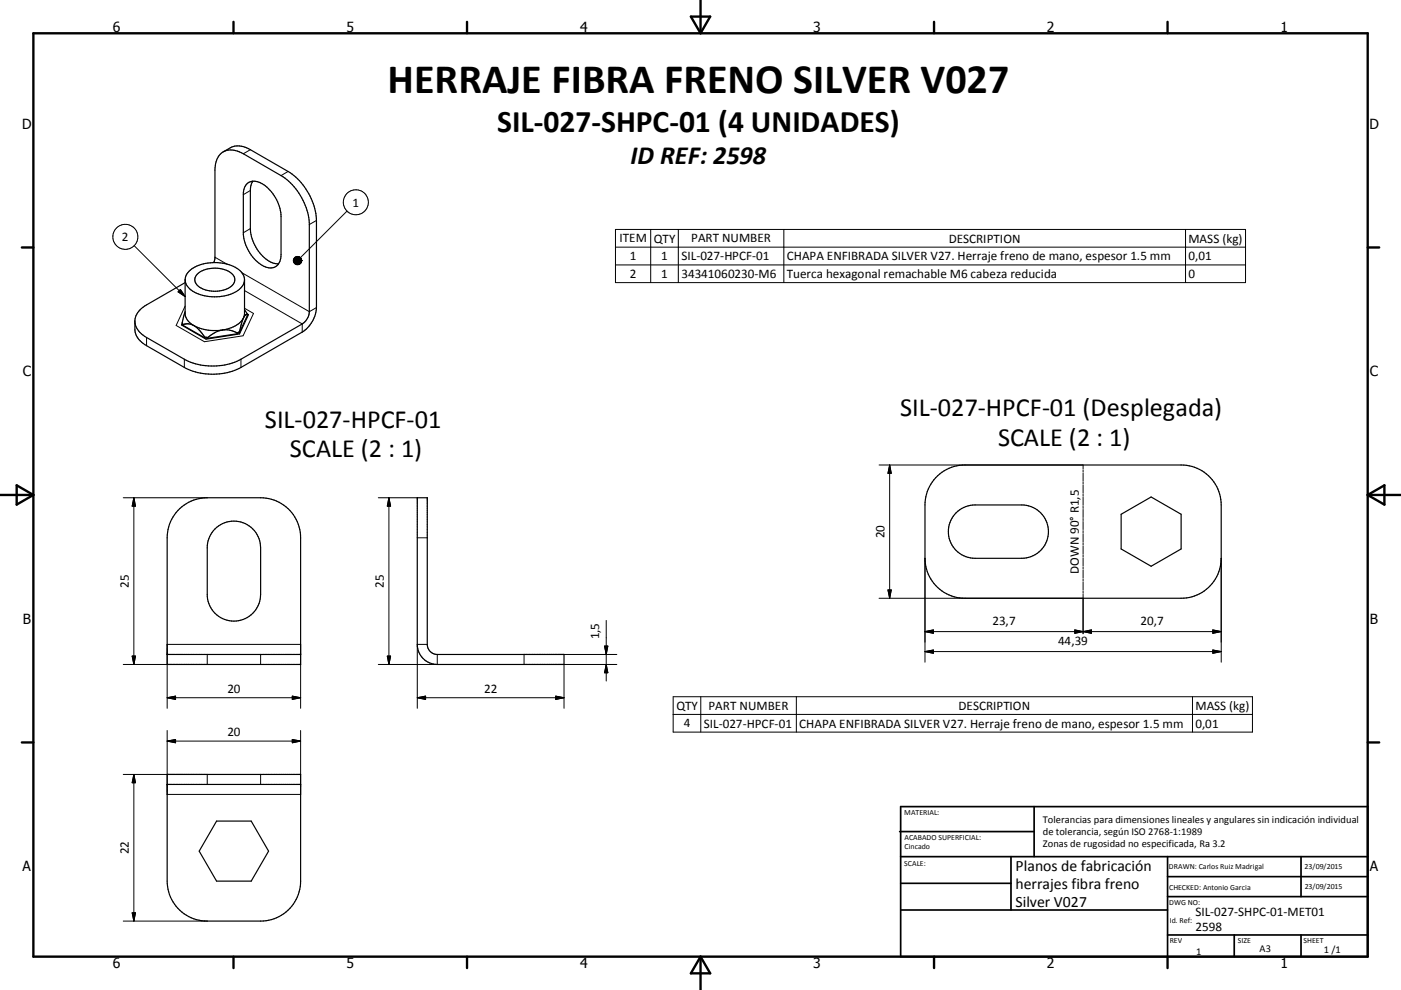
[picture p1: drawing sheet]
<svg xmlns="http://www.w3.org/2000/svg" width="420mm" height="297mm" viewBox="0 0 420 297" stroke-linecap="round" stroke-linejoin="round" font-family="sans-serif">
<g fill="none" stroke="#000" stroke-width=".36">
<path d="M66.9 45.5l2.2-1.2a6 6 0 0 1 6 .6l11.3 6.5a18.9 18.9 0 0 1 8.5 14.7v26.2a9.4 9.4 0 0 1-4.3 7.3l-18.4 10.6a18.7 18.7 0 0 1-16.9 0l-11.4-6.5a6.1 6.1 0 0 1-3.5-4.9v-2.7a6 6 0 0 1 3.5-4.6l11.6-6.7M75.8 54.4a3.3 3.3 0 0 0-2.8 3.4v12.6a11.8 11.8 0 0 0 7.1 9.8 2.98 2.98 0 0 0 3.4-1M75.8 54.4a8 8 0 0 1 6.4 4.4 11.9 11.9 0 0 1 2.1 6.1l-.1 12-.3 1.5-.4 .8M75.8 54.4l-.6 1.2-.1 1v12a11.8 11.8 0 0 0 7 10.4l1.4 .2M64.1 78.8l.3-1.3v-26.5a5.4 5.4 0 0 1 4.1-6 7.7 7.7 0 0 1 4.5 1.1l11.3 6.6a18.7 18.7 0 0 1 8.4 14.7v26.1a4.6 4.6 0 0 1-2.1 3.7l-18.4 10.6a18.7 18.7 0 0 1-16.9 0l-11.4-6.5a6.3 6.3 0 0 1-3.5-4.7M54.6 97.1l.3 .5M54.6 96.8l.3 .6M54.6 96.8v.3M54.9 97.4v.2M54.9 97.6l6.4 3.7M54.9 97.4l1.5-.3 1.7 .6M55.5 93.5l-.9 3.3"/>
<path d="M55.5 83.9v10.1a4.4 4.4 0 0 0 2.6 3.7M56.6 81.4a12.7 12.7 0 0 1 15.7 .1 3.5 3.5 0 0 1-.9 5.6 13.2 13.2 0 0 1-14.5-.4 3.4 3.4 0 0 1-.3-5.3zM58.1 97.7a13.8 13.8 0 0 0 8.6 1.3M58.1 97.7l1.7 1.4 1.5 2M59.1 82.3a8.5 8.5 0 0 1 10.7 .1 2.57 2.57 0 0 1-1.4 4.1 8.9 8.9 0 0 1-9.2-.9 2.22 2.22 0 0 1-.1-3.3zM66.7 99a7.3 7.3 0 0 1 4.4 .9M66.7 99l-2.1 .7-2.3 1.6M71.1 99.9v.2M71.8 99.7l-.7 .4M71.8 99.5v.2M71.8 99.5l-.7 .4M73 95.4a8.1 8.1 0 0 1-6.3 3.6"/>
<path d="M73 95.4l-1.2 4.1M73.3 92.9l.9 1.5M73.3 83.9v10.1l-.3 1.4M74.1 94.2l.4 .2-2.7 5.8-10 1.6-7.4-4.3 .2-.4M74.2 94.4l-2.4 5.3M74.2 94.4l-.6 .1-.6 .9M61.3 101.3l1 .2M61.3 101.1l1 .2M61.3 101.1v.2M62.3 101.3v.2M71.1 100.1l-8.8 1.4M53.3 153.1a12 12 0 0 1 8.8-3.8h16a12 12 0 0 1 12 12v38h-40v-38a11.9 11.9 0 0 1 3.2-8.2z"/>
<path d="M64.5 158.7a8 8 0 0 1 8.7-1.7 8 8 0 0 1 4.9 7.3v14a8 8 0 0 1-8 8 8 8 0 0 1-8-8v-14a8 8 0 0 1 2.4-5.6zM125.1 149.3h3v44a3 3 0 0 0 3 3h38v3h-38a6 6 0 0 1-6-6zM280.5 143.3a12 12 0 0 1 8.8-3.8h64.8a12 12 0 0 1 12 12v16a12 12 0 0 1-12 12h-64.8a12 12 0 0 1-12-12v-16a11.9 11.9 0 0 1 3.2-8.2zM286.7 153.8a8.2 8.2 0 0 1 5.6-2.3h14a8 8 0 0 1 8 8 8 8 0 0 1-8 8h-14a8 8 0 0 1-7.4-4.9 8 8 0 0 1 1.8-8.8zM336.1 154.3l9-5.2 9 5.2v10.4l-9 5.2-9-5.2zM50.1 196.3h40M50.1 232.3h40v32a12 12 0 0 1-12 12h-16a12 12 0 0 1-12-12zM50.1 235.3h40M64.9 246.3h10.4l5.2 9.1-5.2 8.9h-10.4l-5.2-8.9z"/>
</g>
<g fill="none" stroke="#000" stroke-width=".3">
<path d="M75.1 44.9l-2.1 1.2M75.1 57.2l-2.1 1.2M86.4 51.4l-2.1 1.3M40.2 73.7l15.3 15.3M64.4 77.2l3.6 2M75.1 68.6l-2.1 1.2M94.9 66.1l-2.2 1.3M104 63.3l-13.9 14M184.5 68.8h188.9v16h-188.9zM184.5 74.1h188.9M184.5 79.5h188.9M195.1 68.8v16"/>
<path d="M203.4 68.8v16M235 68.8v16M355.4 68.8v16M54.1 86.8l1.4 2.2-2.1-1.4zM55.5 91.8l-2.7 5.8 8.5 4.9 11.6-1.8 3.1-6.7-2.7-1.5M72.5 81.8l20.2 11.7 2.2-1.2M73.3 87.2l17.3 10v2.4M43.9 101.3v2.4M55.3 107.8v2.4M72.2 107.8v2.4M263.6 139.5h61.1v1.2M266.7 139.5v40"/>
<path d="M266.7 139.5l.5 2.5h-1zM37 149.3h25.1M40.1 149.3l.5 2.5h-1zM40.1 149.3v50M113.4 149.3h11.7M116.6 149.3v50M116.6 149.3l.5 2.5h-1zM324.7 141v.6M324.7 141.9v2.5M324.7 144.6v.6M324.7 145.5v2.5M324.7 148.3v.6"/>
<path d="M324.7 149.2v2.4M324.7 151.9v.6M324.7 152.8v2.5M324.7 155.6v.6M324.7 156.5v2.4M324.7 159.2v.6M125.1 161.3h3M263.6 179.5h61.1M266.2 177h1l-.5 2.5zM277.3 167.5v31.2M324.7 160.1v2.4M324.7 162.8v.6"/>
<path d="M324.7 163.7v2.5M324.7 166.5v.6M324.7 167.4v2.4M324.7 170.1v.6M324.7 171v2.4M324.7 173.7v.7M324.7 174.7v2.4M324.7 177.4v.6M324.7 178.3v11.8M366.1 167.5v31.2M39.6 196.8h1l-.5 2.5zM62.1 196.3v3h-25.1"/>
<path d="M78.1 196.3v3M116.1 196.8h1l-.5 2.5zM128.1 193.3h-3v19.2M131.1 196.3v3h-17.7M169.1 199.3v13.2M181.2 193.8h1l-.4 2.5zM181.8 186.1v18.2M181.8 199.3l.4 2.5h-1zM184.9 196.3h-27.8v3h27.8M277.3 189.5h88.8M277.3 189.5l2.5-.5v1zM277.3 195.5l2.5-.5v1z"/>
<path d="M277.3 195.5h88.8M322.2 189l5 1v-1l-5 1zM363.6 195l2.5 .5-2.5 .5zM363.6 189l2.5 .5-2.5 .5zM50.1 212.5v-19.2h40v19.2M50.1 219.2v19.1h40v-19.1M50.1 209.3h40M50.1 209.3l2.5-.5v1zM87.6 208.8l2.5 .5-2.5 .5zM125.1 209.3h44M125.1 209.3l2.5-.5v1zM166.6 208.8l2.5 .5-2.5 .5z"/>
<path d="M201.8 209h173.7v10.6h-173.7zM201.8 214.3h173.7M210.1 209v10.6M238.8 209v10.6M357.5 209v10.6M37 232.3h25.1v3M40.1 232.3v44M40.1 232.3l.5 2.5h-1zM50.1 222.3l2.5-.4v.9zM50.1 222.3h40M78.1 232.3v3M87.6 221.9l2.5 .4-2.5 .5z"/>
<path d="M37 276.3h25.1M39.6 273.8h1l-.5 2.5z"/>
<circle cx="37.6" cy="71" r="3.8"/>
<circle cx="106.7" cy="60.7" r="3.7"/>
</g>
<g fill="none" stroke="#000" stroke-width=".71">
<path d="M10 10h400v277h-400zM70 6.6v3.4M140 6.6v3.4M207.1 5h5.8l-2.9 5zM210 0v10M280 6.6v3.4M350 6.6v3.4M6.6 74.2h3.4M410 74.2h3.5M0 148.5h10M5 145.6l5 2.9-5 2.9zM410 148.5h10.1"/>
<path d="M410 148.5l5.1-2.9v5.8zM6.6 222.7h3.4M410 222.7h3.5M70 287v3.4M140 287v3.4M210 287v10M210 287l2.9 5h-5.8zM280 287v3.4M350 287v3.4"/>
</g>
<g fill="none" stroke="#000" stroke-width=".51">
<path d="M269.7 249.5h40.3M270 242h140v45h-140zM270 257h140M303.1 257v16M310 242v15M350 257v30M390.1 257v12M270 265h33.1M270 273h80M350 269h60M350 263h60M350 280.5h60"/>
<path d="M370 280.5v6.5M390.1 280.5v6.5"/>
</g>
<g fill="#000" stroke="#000" stroke-width=".3">
<path d="M90.3 77.6l.2 .6zM90.2 77.4l.3 .8zM90 77.2l.5 1zM89.8 77.1l.7 1.1zM89.5 77l1 1.2zM89.3 76.9l.2 .1 1 1.2zM89 76.9h.3l1.2 1.3zM88.7 77l.3-.1 1.5 1.3zM88.5 77.1l.2-.1 1.8 1.2zM88.3 77.3l.2-.2 2 1.1zM88.3 77.3l2.2 .9-2.4-.7zM88.1 77.5l2.4 .7-2.5-.4z"/>
<path d="M88 77.8l2.5 .4-2.6-.2zM87.9 78l2.6 .2-2.6 .1zM87.9 78.3l2.6-.1-2.5 .4zM88 78.6l2.5-.4-2.4 .6zM88.1 78.8l2.4-.6-2.2 .8zM88.3 79l2.2-.8-2 1zM88.5 79.2l2-1-1.8 1.1zM88.7 79.3l1.8-1.1-1.5 1.2zM89 79.4l1.5-1.2-1.2 1.2zM90.5 78.2l-1 1.2h-.2zM90.5 78.2l-1 1.2zM90.5 78.2l-.7 1.1z"/>
<path d="M90.5 78.2l-.5 .9zM90.5 78.2l-.3 .7zM90.5 78.2l-.2 .5zM90.5 78.2l-.1 .2zM54.1 86.8l1.4 2.2-2.1-1.4zM40.1 149.3l.5 2.5h-1zM116.6 149.3l.5 2.5h-1zM266.7 139.5l.5 2.5h-1zM266.2 177h1l-.5 2.5zM39.6 196.8h1l-.5 2.5zM116.1 196.8h1l-.5 2.5zM181.2 193.8h1l-.4 2.5z"/>
<path d="M277.3 189.5l2.5-.5v1zM277.3 195.5l2.5-.5v1zM322.2 189l2.5 .5-2.5 .5zM324.7 189.5l2.5-.5v1zM363.6 195l2.5 .5-2.5 .5zM363.6 189l2.5 .5-2.5 .5zM50.1 209.3l2.5-.5v1zM87.6 208.8l2.5 .5-2.5 .5zM125.1 209.3l2.5-.5v1zM166.6 208.8l2.5 .5-2.5 .5zM181.8 199.3l.4 2.5h-1zM40.1 232.3l.5 2.5h-1z"/>
<path d="M50.1 222.3l2.5-.4v.9zM87.6 221.9l2.5 .4-2.5 .5zM39.6 273.8h1l-.5 2.5z"/>
</g>
<text font-size="12.6" x="116.2" y="27.9">HERRAJE FIBRA FRENO SILVER V027</text>
<text font-size="9.4" x="149.1" y="39.6">SIL-027-SHPC-01 (4 UNIDADES)</text>
<g font-size="7.9">
<text x="189.1" y="49.2">ID REF: 2598</text>
<text x="269.9" y="124.8">SIL-027-HPCF-01 (Desplegada)</text>
<text x="79.4" y="128.3">SIL-027-HPCF-01</text>
<text x="86.9" y="137.2">SCALE (2 : 1)</text>
<text x="299.2" y="133.9">SCALE (2 : 1)</text>
</g>
<g font-size="4.7">
<text x="304.5" y="261.2">Planos de fabricación</text>
<text x="304.5" y="266.6">herrajes fibra freno</text>
<text x="304.5" y="272">Silver V027</text>
</g>
<g font-size="4.2">
<text x="33.9" y="9.6">6</text>
<text x="103.9" y="9.6">5</text>
<text x="173.9" y="9.6">4</text>
<text x="243.8" y="9.6">3</text>
<text x="313.9" y="9.6">2</text>
<text x="383.9" y="9.6">1</text>
<text x="6.7" y="38.7">D</text>
<text x="410.5" y="38.7">D</text>
<text x="6.9" y="112.9">C</text>
<text x="410.7" y="112.9">C</text>
<text x="6.9" y="187.1">B</text>
<text x="410.7" y="187.1">B</text>
<text x="6.8" y="261.4">A</text>
<text x="410.7" y="261.4">A</text>
<text x="33.9" y="290.4">6</text>
<text x="103.9" y="290.4">5</text>
<text x="173.9" y="290.4">4</text>
<text x="243.8" y="290.4">3</text>
<text x="313.9" y="290.4">2</text>
<text x="383.9" y="290.4">1</text>
</g>
<g font-size="3.9">
<text x="105.7" y="62">1</text>
<text x="36.6" y="72.3">2</text>
<text x="185.8" y="72.7">ITEM</text>
<text x="196" y="72.8">QTY</text>
<text x="207.3" y="72.7">PART NUMBER</text>
<text x="284.5" y="72.8">DESCRIPTION</text>
<text x="356.4" y="72.9">MASS (kg)</text>
<text x="188.8" y="78.1">1</text>
<text x="188.8" y="83.4">2</text>
<text x="198.2" y="78.1">1</text>
<text x="198.2" y="83.4">1</text>
<text x="204.3" y="78.1">SIL-027-HPCF-01</text>
<text x="204.3" y="83.4">34341060230-M6</text>
<text x="235.9" y="78.1">CHAPA ENFIBRADA SILVER V27. Herraje freno de mano, espesor 1.5 mm</text>
<text x="235.9" y="83.5">Tuerca hexagonal remachable M6 cabeza reducida</text>
<text x="356.4" y="78.1">0,01</text>
<text x="356.4" y="83.4">0</text>
<text x="265.2" y="161.5" transform="rotate(-90 265.2 161.5)">20</text>
<text x="323.4" y="172.1" transform="rotate(-90 323.4 172.1)">DOWN 90° R1,5</text>
<text x="38.6" y="176.3" transform="rotate(-90 38.6 176.3)">25</text>
<text x="115.1" y="176.3" transform="rotate(-90 115.1 176.3)">25</text>
<text x="179.7" y="191.9" transform="rotate(-90 179.7 191.9)">1,5</text>
<text x="297.5" y="187.5">23,7</text>
<text x="341.9" y="187.5">20,7</text>
<text x="317.2" y="193.4">44,39</text>
<text x="68.2" y="207.8">20</text>
<text x="145.1" y="207.8">22</text>
<text x="202.8" y="212.9">QTY</text>
<text x="212.4" y="212.9">PART NUMBER</text>
<text x="287.4" y="212.9">DESCRIPTION</text>
<text x="358.4" y="213">MASS (kg)</text>
<text x="68.2" y="220.7">20</text>
<text x="205" y="218.2">4</text>
<text x="211" y="218.3">SIL-027-HPCF-01</text>
<text x="239.6" y="218.4">CHAPA ENFIBRADA SILVER V27. Herraje freno de mano, espesor 1.5 mm</text>
<text x="358.4" y="218.3">0,01</text>
<text x="38.6" y="256.3" transform="rotate(-90 38.6 256.3)">22</text>
<text x="358.4" y="274.9">SIL-027-SHPC-01-MET01</text>
<text x="358.4" y="279.4">2598</text>
</g>
<g font-size="3.1">
<text x="312.7" y="246.8">Tolerancias para dimensiones lineales y angulares sin indicación individual</text>
<text x="312.7" y="250.4">de tolerancia, según ISO 2768-1:1989</text>
<text x="312.7" y="254">Zonas de rugosidad no especificada, Ra 3.2</text>
<text x="358.6" y="286.5">1</text>
<text x="377.6" y="285.6">A3</text>
<text x="396.9" y="285.9">1 /1</text>
</g>
<g font-size="2.4">
<text x="271.1" y="244.4">MATERIAL:</text>
<text x="271.2" y="252">ACABADO SUPERFICIAL:</text>
<text x="271.2" y="254.7">Cincado</text>
<text x="271.1" y="259.7">SCALE:</text>
<text x="350.4" y="260.8">DRAWN: Carlos Ruiz Madrigal</text>
<text x="391.1" y="260.6">23/09/2015</text>
<text x="350.5" y="267">CHECKED: Antonio Garcia</text>
<text x="391.2" y="266.7">23/09/2015</text>
<text x="350.5" y="271.4">DWG NO:</text>
<text x="350.7" y="276.9">Id. Ref:</text>
<text x="350.7" y="282.8">REV</text>
<text x="371.1" y="282.9">SIZE</text>
<text x="390.8" y="283">SHEET</text>
</g>
</svg>
